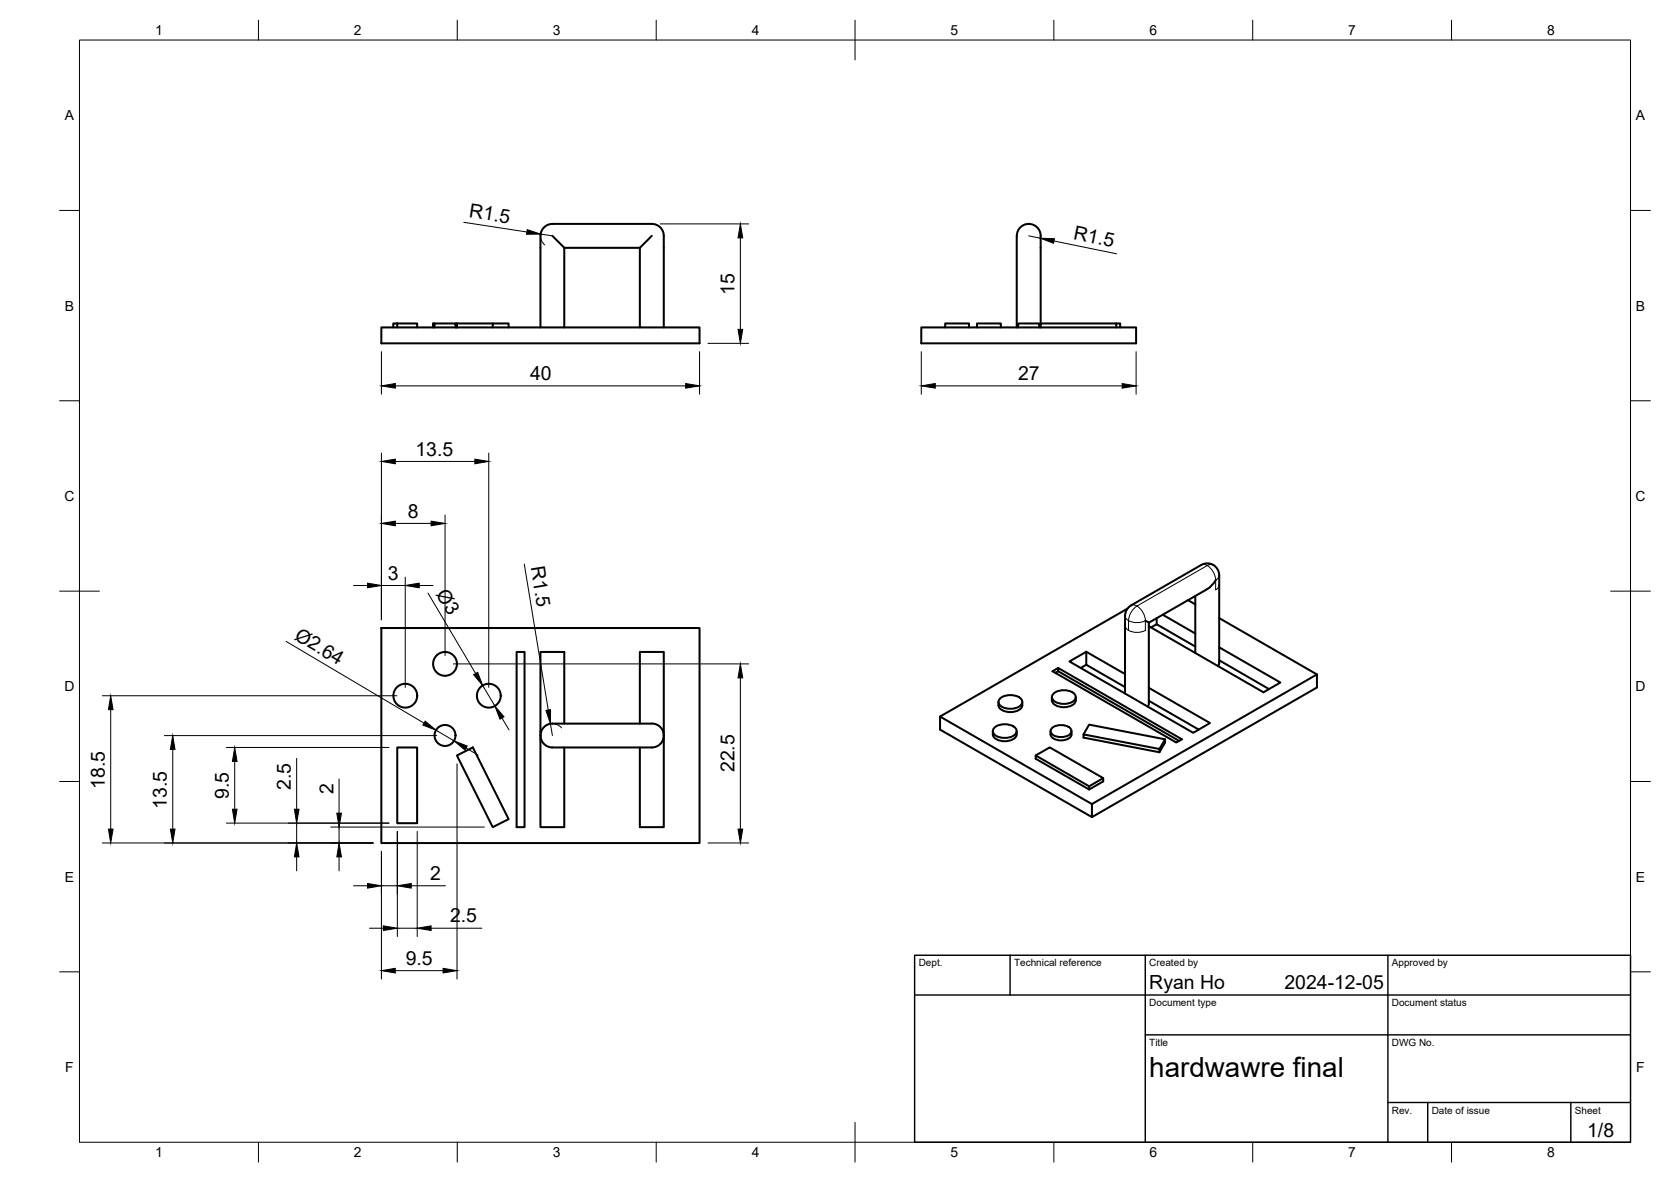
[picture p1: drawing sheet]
<svg xmlns="http://www.w3.org/2000/svg" width="420mm" height="297mm" viewBox="0 0 420 297" stroke-linecap="round" stroke-linejoin="round" font-family="sans-serif">
<!-- layer: Visible -->
<g fill="none" stroke="#000" stroke-width=".51">
<path d="M138.9 59.3l3 3M163.9 59.3l-3 3v20M141.9 62.3h19M141.9 62.3v20M95.9 82.3h80v4h-80zM99.9 81.3h-1v1M99.9 81.3h5v1M99.9 81.3v1M109.2 81.3h-.3v1M109.2 82.3v-1h5.3v1M114.5 81.3h.4v1v-1h9M123.9 82.3v-1h4v1"/>
<path d="M135.9 82.3v-23a2.99 2.99 0 0 1 3-3h25a2.99 2.99 0 0 1 3 3v23M231.6 82.3h54.1v4h-54.1zM237.7 82.3v-1h5.9v1M245.7 82.3v-1h6v1M256 82.3v-1h5.3v1M261.7 81.3v-22a3 3 0 0 0-3-3 3 3 0 0 0-3 3v23M261.7 82.3v-1h19v1M280.7 81.3h1v1M95.9 157.8h80v54.1h-80zM283.5 153l-47.1 27.1 38.2 22M288 156l.9 .5M288.9 157.4l28.8 16.6 4.2-2.5-15.3-8.8"/>
<path d="M289.4 157.7l1.4-.8 9.7 5.6M290.8 155.4v1.5M292.4 154.5l8.1 4.7M298.7 150.8l1.8 1.1M300.5 149.8v14.3M302 142l-17.6 10.2-1.1 1-.4 1.5v19.6M302.1 142a3 3 0 0 1 4.5 2.6v22l-.3 .8M305.7 145.8l-1 1.3-1.1 .9-14.7 8.5v20.3M306.6 155.3l24.5 14.2M129.9 163.8h2v44.1h-2zM251.1 177.2a2.98 2.98 0 0 0 3.6 1.7 2.29 2.29 0 0 0 2.3-1.7M251.1 176.4v.8"/>
<path d="M251.4 175.5a4.1 4.1 0 0 1 5.6 .5 1.8 1.8 0 0 1-2 2l-1.3 .1a2.53 2.53 0 0 1-2.6-1.7zM257 176.4v.8M264.5 175.2v.8M264.9 174.3a4.1 4.1 0 0 1 5.5 .4 1.8 1.8 0 0 1-1.9 2.1l-1.3 .1a2.53 2.53 0 0 1-2.7-1.7zM266.1 167.9l-1.5 .8 31.2 17.9 1.4-.8-31.1-17.9v.8l30.4 17.5M266.1 168.7l-.7 .4M270.5 175.2a2.09 2.09 0 0 1-2.3 2.5 2.98 2.98 0 0 1-3.7-1.7M273.1 163.8l-4.2 2.4 31.1 18 4.2-2.5-15.3-8.8M273.1 167.1l-1.4 .8M273.1 167.1l9.8 5.6M273.1 163.8l9.8 5.6M273.1 163.8v3.3"/>
<path d="M288.9 176.1l12.5 7.3M288.9 176.8l-.3 .8M306.6 165.9l12.5 7.3M331.1 169.5v3.3l-56.5 32.5-38.2-21.9v-3.3M331.1 169.5l-56.5 32.6M99.9 187.8h5v19.1h-5zM114.9 189.9l4-2.1 9 18.1-4 2zM135.9 183.8h.2M135.9 185.9h.2M135.9 184.8a2.99 2.99 0 0 1 3-3h25a2.95 2.95 0 0 1 3 3M135.9 184.8a2.99 2.99 0 0 0 3 3h25a2.99 2.99 0 0 0 3-3M141.9 181.8v-18h-6v44.1h6v-20.1"/>
<path d="M160.9 181.8v-18h6v44.1h-6v-20.1M166.7 183.8h.2M166.7 185.9h.2M249.6 183.7a2.09 2.09 0 0 0 2.3 2.5 2.98 2.98 0 0 0 3.7-1.7v-.8M250 182.9a4.1 4.1 0 0 1 5.5 .4 1.8 1.8 0 0 1-1.9 2.1h-1.3a2.53 2.53 0 0 1-2.7-1.7zM260.4 189.9l3.5-2.1 13.5 7.7v.9l-3.5 2-13.5-7.7v-.8l13.5 7.7v.8M264.1 183.7a1.89 1.89 0 0 0 2 2.3 3.2 3.2 0 0 0 3.2-1l.1-1.3M264.5 183a3.6 3.6 0 0 1 4.8 .3 1.58 1.58 0 0 1-1.7 1.9h-1.7a1.58 1.58 0 0 1-1.7-1.9zM272.4 184.6l1.5-2.5 19 3.7M277.4 195.5l-3.5 2.1M291.5 188.2l-19.1-3.6v.8l19.1 3.6 1.4-2.4v-.8l-1.4 2.4v.8M274.6 202.1v3.2"/>
<circle cx="101.9" cy="174.8" r="3"/>
<circle cx="111.9" cy="166.8" r="3"/>
<circle cx="122.9" cy="174.8" r="3"/>
<circle cx="111.9" cy="184.8" r="2.64"/>
</g>
<!-- layer: Visible Narrow -->
<g fill="none" stroke="#000" stroke-width=".25">
<path d="M282.9 154.7a1.49 1.49 0 0 0 .9 1.3M282.9 157.2a2.75 2.75 0 0 0 3.3 1.7l1.8-.5M283.8 156v2.4M284.4 152.2a1.49 1.49 0 0 1 1.5 .1M285.9 152.3l1.3 1.3 .6 1.2 .2 1.2-1.8 .5-1.3-.1-1.1-.4M285.9 152.3l-1.3 1.3-.6 1.2-.2 1.2M288 156v2.4M302.1 142a1.49 1.49 0 0 1 1.5 .1M303.6 142.1l-17.7 10.2M303.6 142.1l1.3 1.3 .6 1.2 .2 1.2M305.1 142a1.49 1.49 0 0 0-1.5 .1M305.7 145.8v2.4a1.49 1.49 0 0 0 .9-1.2"/>
<path d="M306.6 144.6a1.49 1.49 0 0 1-.9 1.2"/>
</g>
<!-- layer: BORDER -->
<g fill="none" stroke="#000" stroke-width=".25">
<path d="M20 10.1h390v276.9h-390zM65 5.1v5M115 5.1v5M165 5.1v5M215 5.1v10M265 5.1v5M315 5.1v5M365 5.1v5M15 52.9h5M410 52.9h5M15 100.7h5M410 100.7h5"/>
<path d="M15 148.6h10M405 148.6h10M15 196.4h5M410 196.4h5M15 244.2h5M410 244.2h5M65 287v5M115 287v5M165 287v5M215 282.1v9.9M265 287v5M315 287v5"/>
<path d="M365 287v5"/>
</g>
<!-- layer: TITLEBLOCK -->
<path d="M230 240.1h180v46.9h-180zM230 250h180M254 240.1v9.9M288 240.1v46.9M349 240.1v46.9M288 260.1h122M349 277.1h61M359 277.1v9.9M395 277.1v9.9" fill="none" stroke="#000" stroke-width=".36"/>
<!-- layer: FD_Dimensions -->
<g fill="none" stroke="#000" stroke-width=".25">
<path d="M116.6 55.9l15.9 2.4M135.9 58.8l3 .5M136.9 57a3 3 0 0 0 .1 4.6M166 56.3h22.3M186.2 59.8v23M258.7 59.3l2.9 .6M265 60.6l15.8 3.2M95.9 88.4v10.7M99.4 97h73M175.9 88.4v10.7M178 86.3h10.3M231.6 88.4v10.7"/>
<path d="M235.2 97h47M285.7 88.4v10.7M95.9 113.9v41.9M99.4 116h20M122.9 113.9v58.8M99.4 131.5h9M111.9 129.4v35.3M88.9 147.1h3.5M95.9 147.1h6M101.9 145v27.7M105.4 147.1h3.5M107.6 149l12 20.3"/>
<path d="M131.8 141.8l6.1 36.6M25.7 174.8h74.1M27.8 178.3v30.1M71.9 161.2l34.7 20.5M114 166.8h74.3M121.4 172.3l3 5.1M186.2 170.4v38M41.3 184.9h68.5M43.4 188.3v20.1M56.9 187.8h40.9M59 191.4v12M74.6 190.6v12.8"/>
<path d="M85.3 195.7v8.7M109.6 183.5l4.6 2.7M114.9 191.9v54.1M117.2 188l3 1.8M126.2 180.4l1.8 3M136.6 182.9a3 3 0 0 1 4.6 0M138.4 181.9l.5 3M25.7 211.8h68.1M56.9 206.8h40.9M74.6 206.8v5M74.6 215.3v3.5M83.2 207.8h38.6"/>
<path d="M85.3 207.8v4M85.3 215.3v3.5M95.9 213.9v32.1M99.9 208.9v26.5M104.9 208.9v26.5M178 211.8h10.3M88.9 222.6h3.5M92.9 233.3h3.5M95.9 222.6h4M99.9 233.3h5M103.4 222.6h8.6M108.4 233.3h12.8"/>
<path d="M99.4 243.9h12"/>
</g>
<g fill="#000" stroke="#000" stroke-width=".25">
<path d="M132.6 57.7l3.3 1.1-3.5 .1zM186.2 56.3l.6 3.5h-1.2zM261.6 59.9l3.5 .1-.2 1.1zM95.9 97l3.5-.6v1.1zM172.4 96.4l3.5 .6-3.5 .5zM185.6 82.8h1.2l-.6 3.5zM231.6 97l3.6-.6v1.1zM282.2 96.4l3.5 .6-3.5 .5zM95.9 116l3.5-.6v1.2zM119.4 115.4l3.5 .6-3.5 .6zM95.9 131.5l3.5-.5v1.1zM108.4 131l3.5 .5-3.5 .6z"/>
<path d="M92.4 146.5l3.5 .6-3.5 .6zM101.9 147.1l3.5-.6v1.2zM27.8 174.8l.6 3.5h-1.1zM119.1 169.6l1-.6 1.3 3.3zM137.3 178.5l1.1-.2v3.6zM186.2 166.8l.6 3.6h-1.2zM43.4 184.9l.6 3.4h-1.2zM59 187.8l.6 3.6h-1.2zM106.9 181.2l2.7 2.3-3.3-1.3zM114.2 186.2l3.3 1.3-.6 1zM124.4 177.4l2.3 2.7-1 .6zM27.3 208.4h1.1l-.6 3.4z"/>
<path d="M42.8 208.4h1.2l-.6 3.4zM58.4 203.4h1.2l-.6 3.4zM74.6 211.8l.6 3.5h-1.2zM74 203.4h1.2l-.6 3.4zM85.3 211.8l.6 3.5h-1.2zM84.7 204.4h1.2l-.6 3.4zM185.6 208.4h1.2l-.6 3.4zM92.4 222l3.5 .6-3.5 .6zM96.4 232.7l3.5 .6-3.5 .5zM99.9 222.6l3.5-.6v1.2zM104.9 233.3l3.5-.6v1.1zM95.9 243.9l3.5-.6v1.2z"/>
<path d="M111.4 243.3l3.5 .6-3.5 .6z"/>
</g>
<text font-size="7" x="289" y="270.6">hardwawre final</text>
<g font-size="4.9">
<text x="117.8" y="54.6" transform="rotate(9 117.8 54.6)">R1.5</text>
<text x="269.7" y="60" transform="rotate(11 269.7 60)">R1.5</text>
<text x="184.7" y="74.2" transform="rotate(-90 184.7 74.2)">15</text>
<text x="133.3" y="95.5">40</text>
<text x="256" y="95.6">27</text>
<text x="104.5" y="114.5">13.5</text>
<text x="102.6" y="130.1">8</text>
<text x="133.4" y="142.5" transform="rotate(81 133.4 142.5)">R1.5</text>
<text x="97.6" y="145.7">3</text>
<text x="109.5" y="149.3" transform="rotate(59 109.5 149.3)">Ø3</text>
<text x="73.8" y="160.5" transform="rotate(31 73.8 160.5)">Ø2.64</text>
<text x="184.7" y="194.1" transform="rotate(-90 184.7 194.1)">22.5</text>
<text x="26.4" y="198.3" transform="rotate(-90 26.4 198.3)">18.5</text>
<text x="42" y="203.3" transform="rotate(-90 42 203.3)">13.5</text>
<text x="57.6" y="200.8" transform="rotate(-90 57.6 200.8)">9.5</text>
<text x="73.1" y="198.6" transform="rotate(-90 73.1 198.6)">2.5</text>
<text x="83.9" y="199.6" transform="rotate(-90 83.9 199.6)">2</text>
<text x="108.2" y="221.2">2</text>
<text x="113.2" y="231.8">2.5</text>
<text x="102" y="242.5">9.5</text>
<text x="289" y="248.5">Ryan Ho</text>
<text x="323" y="248.5">2024-12-05</text>
<text x="399.1" y="285.7">1/8</text>
</g>
<g font-size="3.5">
<text x="39" y="8.8">1</text>
<text x="89" y="8.8">2</text>
<text x="139" y="8.8">3</text>
<text x="189" y="8.8">4</text>
<text x="239" y="8.8">5</text>
<text x="289" y="8.8">6</text>
<text x="339" y="8.8">7</text>
<text x="389" y="8.8">8</text>
<text x="16.3" y="30.2">A</text>
<text x="411.3" y="30.2">A</text>
<text x="16.3" y="78">B</text>
<text x="411.3" y="78">B</text>
<text x="16.2" y="125.9">C</text>
<text x="411.2" y="125.9">C</text>
<text x="16.2" y="173.7">D</text>
<text x="411.2" y="173.7">D</text>
<text x="16.3" y="221.6">E</text>
<text x="411.3" y="221.6">E</text>
<text x="16.4" y="269.4">F</text>
<text x="411.4" y="269.4">F</text>
<text x="39" y="290.8">1</text>
<text x="89" y="290.8">2</text>
<text x="139" y="290.8">3</text>
<text x="189" y="290.8">4</text>
<text x="239" y="290.8">5</text>
<text x="289" y="290.8">6</text>
<text x="339" y="290.8">7</text>
<text x="389" y="290.8">8</text>
</g>
<g font-size="2.5">
<text x="231" y="242.9">Dept.</text>
<text x="255" y="242.9">Technical reference</text>
<text x="289" y="242.9">Created by</text>
<text x="350" y="242.9">Approved by</text>
<text x="289" y="252.8">Document type</text>
<text x="350" y="252.8">Document status</text>
<text x="289" y="262.9">Title</text>
<text x="350" y="262.9">DWG No.</text>
<text x="350" y="279.9">Rev.</text>
<text x="360" y="279.9">Date of issue</text>
<text x="396" y="279.9">Sheet</text>
</g>
</svg>
